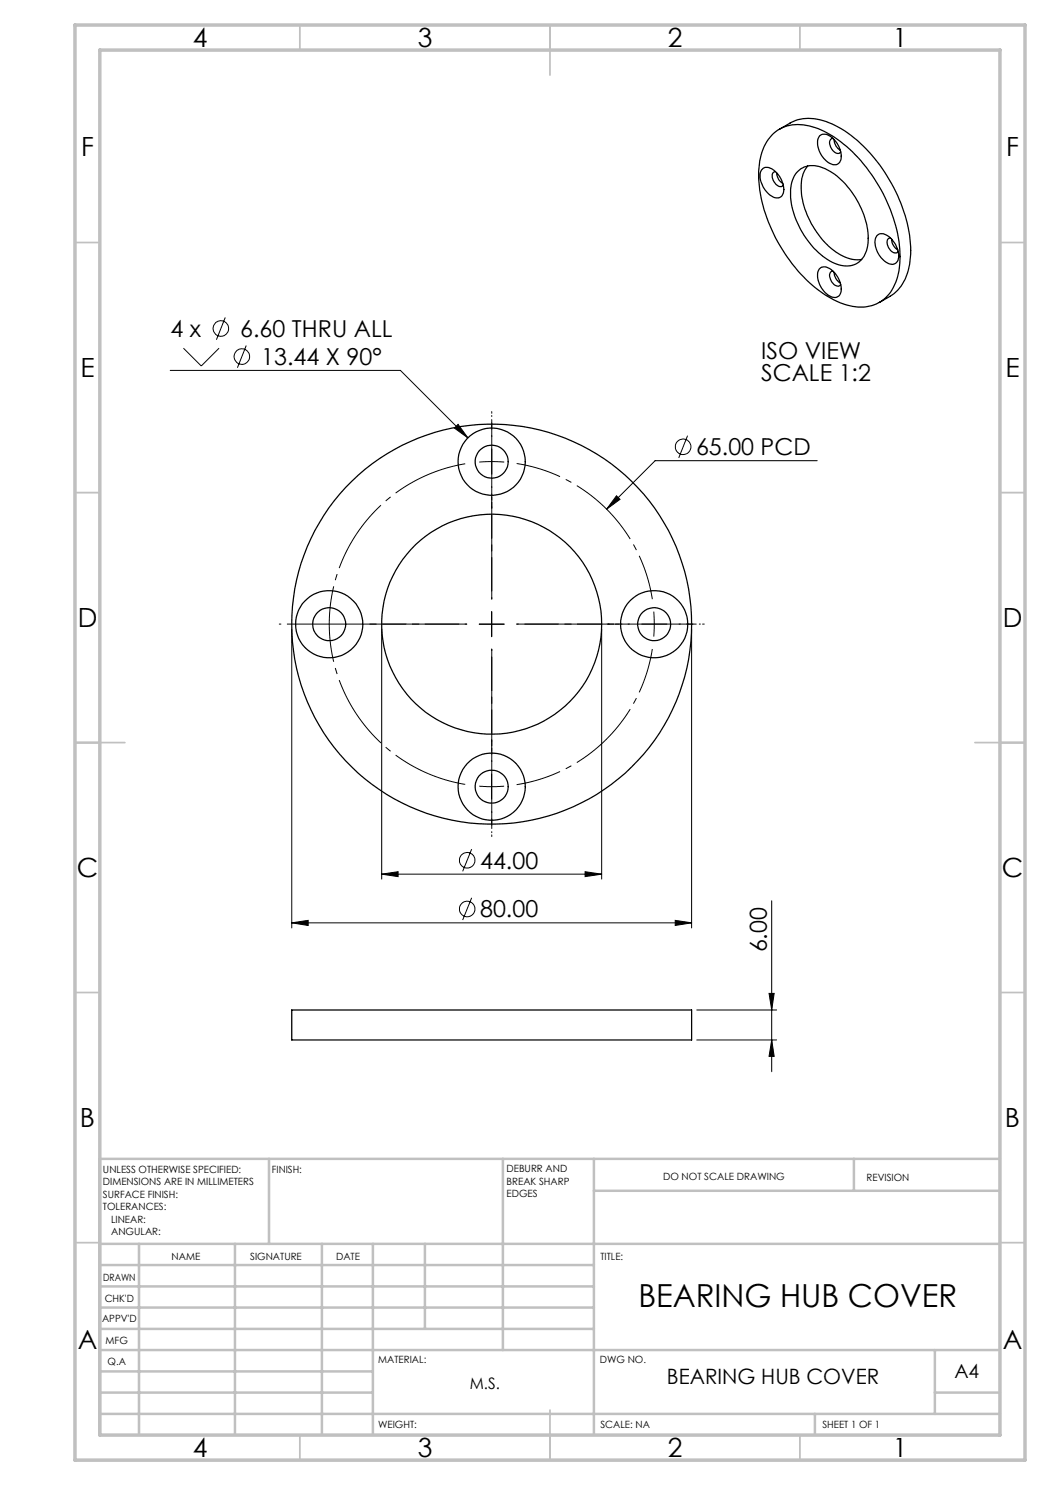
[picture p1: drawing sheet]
<svg xmlns="http://www.w3.org/2000/svg" width="210mm" height="297mm" viewBox="0 0 210 297" stroke-linecap="round" stroke-linejoin="round" font-family="sans-serif">
<g fill="none" stroke="#000" stroke-width=".2">
<path d="M34 74.1h46.1l13.5 13.5M36.7 69.6l3.6 3.6 3.5-3.6M45 63.5l-1.7 4.4M49.2 69.1l-1.7 4.5M90.9 85.6l.7-.7 2 2.7zM123.3 99.2l.7 .7-2.7 1.9zM137.5 87.1l-1.8 4.5M163.4 92.1h-32.4l-9.7 9.7M58.3 125.8v59.8M76.3 125.8v50M95.8 124.8h5M98.3 122.3v5"/>
<path d="M120.3 125.8v50M138.3 125.8v59.8M95.8 157.2l1.6 .1 3.4-.1M98.3 154.8v5M76.3 174.8l3.3-.5v1zM76.3 174.8h44M94.3 179.6l-1.8 4.4M94.3 169.8l-1.8 4.5M117 174.3l3.3 .5-3.3 .5zM58.3 184.6l3.3-.5v1zM58.3 184.6h80M135 184.1l3.3 .5-3.3 .5z"/>
<path d="M153.8 198.7h1l-.5 3.3zM154.3 180.2v34.1M139.3 208h16M139.3 202h16M154.3 208l.5 3.3h-1z"/>
<circle cx="44.2" cy="65.7" r="1.55"/>
<circle cx="48.4" cy="71.3" r="1.55"/>
<circle cx="136.6" cy="89.4" r="1.56"/>
<circle cx="93.4" cy="172.1" r="1.56"/>
<circle cx="93.4" cy="181.8" r="1.56"/>
</g>
<path d="M98.4 92.3l-2.5 .1M98.4 92.3l2.4 .1M130.9 124.8l-.1-2.5M130.9 124.8l-.1 2.5" fill="none" stroke="#000" stroke-width=".2" stroke-dasharray="15.2 1.3 1.3 1.3" stroke-linecap="butt"/>
<path d="M130.5 119.8a32.5 32.5 0 0 0-27.2-27.1M103.3 156.9a32.5 32.5 0 0 0 27.2-27.1" fill="none" stroke="#000" stroke-width=".2" stroke-dasharray="15.2 1.3 1.3 1.3" stroke-dashoffset="6.1" stroke-linecap="butt"/>
<path d="M93.4 92.7a32.5 32.5 0 0 0-27.5 32.1 32.5 32.5 0 0 0 27.5 32.1" fill="none" stroke="#000" stroke-width=".2" stroke-dasharray="15.2 1.3 1.3 1.3" stroke-dashoffset="-.3" stroke-linecap="butt"/>
<path d="M98.4 119.8v-37.5M93.4 124.8h-37.5M98.4 129.8v37.5M103.4 124.8h37.5" fill="none" stroke="#000" stroke-width=".2" stroke-dasharray="15.2 1.3 1.3 1.3" stroke-dashoffset="-1.6"/>
<path d="M98.4 87.3v-4.2M98.4 97.3v4.2M125.9 124.8h-4.3M135.9 124.8h4.2M98.4 152.3v-4.2M98.4 162.3v4.2" fill="none" stroke="#000" stroke-width=".2" stroke-dasharray="15.2 1.3 1.3 1.3" stroke-dashoffset="15"/>
<path d="M98.4 92.3v-2.5M98.4 92.3v2.5M98.4 124.8v-2.5M98.4 124.8h-2.5M98.4 124.8v2.5M98.4 124.8h2.5M130.9 124.8h2.5M130.9 124.8h-2.5" fill="none" stroke="#000" stroke-width=".2" stroke-dasharray="15.2 1.3 1.3 1.3"/>
<path d="M98.4 119.8v-20.5M93.4 124.8h-20.5M98.4 129.8v20.5M103.4 124.8h20.4" fill="none" stroke="#000" stroke-width=".2" stroke-dasharray="15.2 1.3 1.3 1.3" stroke-dashoffset="6.9"/>
<g fill="none" stroke="#c0c0c0" stroke-width=".35">
<path d="M60 5v5M110 5v10M160 5v5M15 48.5h5M200 48.5h5M15 98.5h5M200 98.5h5M15 148.5h10M195 148.5h10M15 198.5h5M200 198.5h5M15 248.5h5"/>
<path d="M200 248.5h5M60 287v5M110 282v10M160 287v5"/>
</g>
<g fill="none" stroke="#c0c0c0" stroke-width=".5">
<path d="M53.8 231.8v17M100.6 231.8v38.2M118.8 231.8v55.2M118.8 238.2h81.2M170.8 231.8v6.4M200 231.8h-180v55.2M20 248.8h180M20 257.3h98.8M20 253h98.8M27.8 248.8v38.2M47 248.8v38.2M64.4 248.8v38.2"/>
<path d="M74.6 248.8v38.2M85 248.8v17M20 265.8h98.8M20 261.5h98.8M20 278.5h54.6M20 274.3h54.6M20 270h180M187 278.5h13M187 270v12.8M20 282.8h180M163 282.8v4.2"/>
</g>
<path d="M15 5h190v287h-190zM20 10h180v277h-180z" fill="none" stroke="#c0c0c0" stroke-width=".7"/>
<g fill="#000">
<path d="M58.3 184.6l3.3-.5v1zM135 184.1l3.3 .5-3.3 .5zM76.3 174.8l3.3-.5v1zM117 174.3l3.3 .5-3.3 .5zM91.6 84.9l-.7 .7 2.7 2zM123.3 99.2l-2 2.6 2.7-1.9z"/>
<path d="M154.3 208l.5 3.3h-1zM153.8 198.7h1l-.5 3.3z"/>
</g>
<g fill="none" stroke="#000" stroke-width=".25">
<path d="M152.4 33.9a1.76 1.76 0 0 1 2.6 .4 4.8 4.8 0 0 1 1.6 4.4 1.41 1.41 0 0 1-2.3 .5 5 5 0 0 1-2.2-4.8zM154.7 26.7a8.1 8.1 0 0 1 8.4-1.2 25.1 25.1 0 0 1 12.2 10.9 27.4 27.4 0 0 1 4.6 17 8.5 8.5 0 0 1-5.1 7.6 10.8 10.8 0 0 1-9.2-1.7 31.4 31.4 0 0 1-13.9-24.3 11.1 11.1 0 0 1 3-8.3zM155.1 34.3a.89 .89 0 0 0-.6 1.4 1.75 1.75 0 0 0 1.9 1.5l.2-.2M155.3 34.6a2.69 2.69 0 0 0 1.3 2.1M155.9 25.9l2.1-1.3a9 9 0 0 1 8.4 .2 28.6 28.6 0 0 1 12.7 13.5 25.5 25.5 0 0 1 2.8 14.5 8.9 8.9 0 0 1-3.9 6.5l-2.1 1.2M159.6 34.3a4.6 4.6 0 0 1 5.5-.5 16.9 16.9 0 0 1 8.2 11 8.2 8.2 0 0 1-1 7.1 4.5 4.5 0 0 1-5.4 .8 16.8 16.8 0 0 1-8.4-10.9 8.5 8.5 0 0 1 .8-7.3zM161.5 33.2a7.4 7.4 0 0 0-1.1 6.2 17.6 17.6 0 0 0 7.7 11.6 6.3 6.3 0 0 0 4.2 .9M164 27.1a2.07 2.07 0 0 1 2.8 .8 4.2 4.2 0 0 1 1.1 4.6 1.8 1.8 0 0 1-2.7-.3 4.5 4.5 0 0 1-1.5-4.7zM166.6 27.7a.99 .99 0 0 0-.5 1.6 1.65 1.65 0 0 0 1.8 1.3l.2-.2M166.8 27.9a2.48 2.48 0 0 0 1.3 2.2M164 53.7a2.01 2.01 0 0 1 2.8 .7 4.2 4.2 0 0 1 1.1 4.6 1.8 1.8 0 0 1-2.7-.3 4.5 4.5 0 0 1-1.5-4.7zM166.6 54.2a.99 .99 0 0 0-.5 1.6 1.57 1.57 0 0 0 1.8 1.3l.2-.2"/>
<path d="M166.8 54.5a2.48 2.48 0 0 0 1.3 2.1M175.3 47.2a1.8 1.8 0 0 1 2.7 .3 4.6 4.6 0 0 1 1.5 4.7 1.56 1.56 0 0 1-2.5 .1 4.8 4.8 0 0 1-1.9-4.7zM178.1 47.6a.89 .89 0 0 0-.6 1.4 1.76 1.76 0 0 0 1.9 1.5l.2-.2M178.3 47.8a2.52 2.52 0 0 0 1.2 2.1M58.3 202h80v6h-80z"/>
<circle cx="98.3" cy="92.3" r="6.7"/>
<circle cx="98.3" cy="92.3" r="3.3"/>
<circle cx="65.8" cy="124.8" r="3.3"/>
<circle cx="65.8" cy="124.8" r="6.7"/>
<circle cx="98.3" cy="124.8" r="40"/>
<circle cx="98.3" cy="124.8" r="22"/>
<circle cx="130.8" cy="124.8" r="3.3"/>
<circle cx="130.8" cy="124.8" r="6.7"/>
<circle cx="98.3" cy="157.4" r="6.7"/>
<circle cx="98.3" cy="157.3" r="3.3"/>
</g>
<text font-size="6.3" x="127.7" y="261.5">BEARING HUB COVER</text>
<g font-size="5.3">
<text x="38.5" y="9.5">4</text>
<text x="83.5" y="9.5">3</text>
<text x="133.6" y="9.5">2</text>
<text x="178.6" y="9.5">1</text>
<text x="16.2" y="31.3">F</text>
<text x="201.2" y="31.3">F</text>
<text x="16.1" y="75.5">E</text>
<text x="201.1" y="75.5">E</text>
<text x="15.5" y="125.5">D</text>
<text x="200.5" y="125.5">D</text>
<text x="15.4" y="175.5">C</text>
<text x="200.4" y="175.5">C</text>
<text x="16" y="225.5">B</text>
<text x="201" y="225.5">B</text>
<text x="15.5" y="269.8">A</text>
<text x="200.5" y="269.8">A</text>
<text x="38.5" y="291.5">4</text>
<text x="83.5" y="291.5">3</text>
<text x="133.6" y="291.5">2</text>
<text x="178.6" y="291.5">1</text>
</g>
<g font-size="4.7">
<text x="34.1" y="67.4">4 x</text>
<text x="48.1" y="67.4">6.60 THRU ALL</text>
<text x="152.2" y="71.7">ISO VIEW</text>
<text x="52.2" y="73">13.44 X 90°</text>
<text x="152.2" y="76.2">SCALE 1:2</text>
<text x="139.2" y="91.1">65.00 PCD</text>
<text x="96" y="173.8">44.00</text>
<text x="96" y="183.5">80.00</text>
<text x="153.3" y="190.5" transform="rotate(-90 153.3 190.5)">6.00</text>
</g>
<text font-size="4.2" x="133.4" y="276.8">BEARING HUB COVER</text>
<text font-size="3.9" x="190.9" y="275.5">A4</text>
<text font-size="3.2" x="94" y="277.9">M.S.</text>
<g font-size="2">
<text x="20.6" y="234.6">UNLESS OTHERWISE SPECIFIED:</text>
<text x="20.6" y="237.1">DIMENSIONS ARE IN MILLIMETERS</text>
<text x="20.6" y="239.6">SURFACE FINISH:</text>
<text x="54.4" y="234.6">FINISH:</text>
<text x="101.3" y="234.5">DEBURR AND</text>
<text x="101.3" y="237">BREAK SHARP</text>
<text x="101.3" y="239.5">EDGES</text>
<text x="132.6" y="236">DO NOT SCALE DRAWING</text>
<text x="173.3" y="236.2">REVISION</text>
<text x="20.6" y="242.1">TOLERANCES:</text>
<text x="22.2" y="244.6">LINEAR:</text>
<text x="22.2" y="247.1">ANGULAR:</text>
<text x="34.3" y="252">NAME</text>
<text x="50" y="251.9">SIGNATURE</text>
<text x="67.2" y="251.9">DATE</text>
<text x="120.1" y="251.9">TITLE:</text>
<text x="20.6" y="256.1">DRAWN</text>
<text x="20.9" y="260.3">CHK'D</text>
<text x="20.4" y="264.4">APPV'D</text>
<text x="21.1" y="268.8">MFG</text>
<text x="21.5" y="273">Q.A</text>
<text x="75.6" y="272.5">MATERIAL:</text>
<text x="120" y="272.5">DWG NO.</text>
<text x="75.6" y="285.5">WEIGHT:</text>
<text x="120.1" y="285.6">SCALE: NA</text>
<text x="164.5" y="285.6">SHEET 1 OF 1</text>
</g>
</svg>
